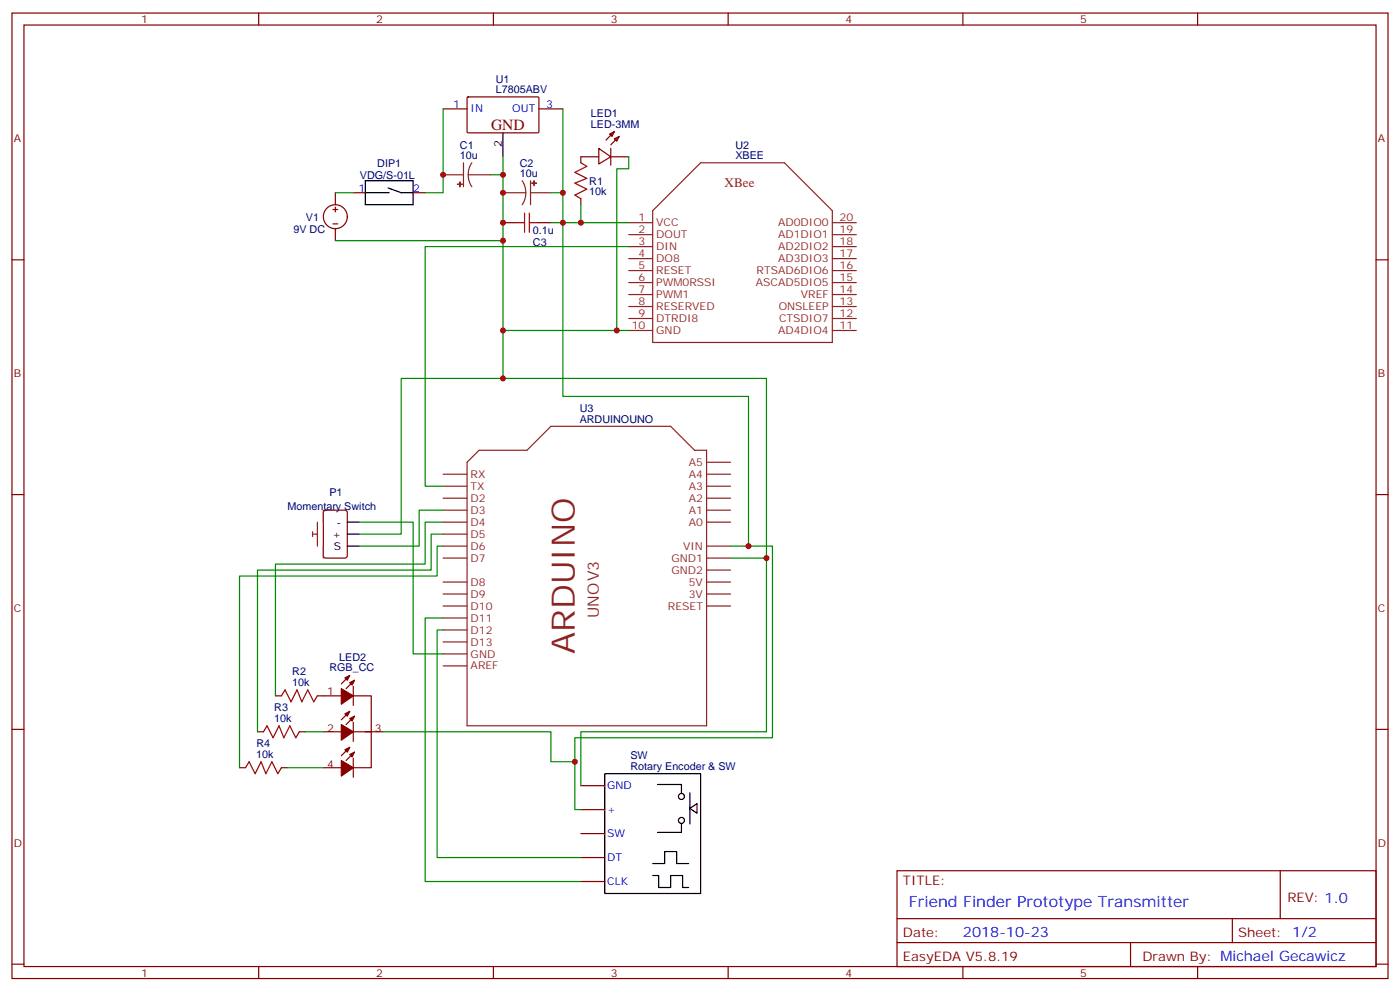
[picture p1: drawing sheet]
<svg xmlns="http://www.w3.org/2000/svg" width="412mm" height="292mm" viewBox="0 0 412 292" stroke-linecap="round" stroke-linejoin="round" font-family="sans-serif">
<g fill="none" stroke="#870000" stroke-width=".35">
<path d="M3.5 3.8h405.4v284.4h-405.4zM7.1 7.4h398.2v277.3h-398.2zM76.2 3.8v3.6M145.3 3.8v3.6M214.5 3.8v3.6M283.6 3.8v3.6M352.8 3.8v3.6M130.5 32.1h7.1M137.6 28.7l.3-.2 20.7 .1 .1 .3v10l-.3 .2h-20.6l-.2-.3zM158.7 32.1h7.1M179.6 39.5l1.4-.7-.7 1.4zM181 38.8l-2.5 2.4"/>
<path d="M98.8 56.8v3.5M104.1 56.8h3.5M121.7 56.8h3.5M171.1 58.5v1.8M176.4 43.7l3.5 2.5-3.5 2.1zM176.4 46.2h-5.3v1.7M179.9 43.7v4.9M179.9 46.2h5.3M181 40.9l1.4-.7-.7 1.4zM182.4 40.2l-2.5 2.5M3.5 76.5h3.6M98.1 61.7h1.4"/>
<path d="M98.1 65.9h1.4M98.8 61v1.4M98.8 67.3v3.6M148.2 65.6h3.5M158.7 65.6h3.6M405.3 76.5h3.6M3.5 145.7h3.6M95.5 150.5l.5-.3h5.6l.7 .5v13l-.5 .6-5.8 .1-.7-.5-.1-12.9zM405.3 145.7h3.6M103 198.9l-2.5 2.5M3.5 214.8h3.6M75.8 215.5h1.8"/>
<path d="M81.1 204.9h1.8M88.2 215.5h1.8M93.5 204.9h7M95.2 215.5h5.3M103 209.5l-2.5 2.5M104.1 204.9h5.3v21.2h-5.3M104.1 202.1v5.7M104.1 212.7v5.6M104.1 215.5h8.8M104.4 200.3l-2.4 2.5M104.4 210.9l-2.4 2.5M405.3 214.8h3.6"/>
<path d="M70.6 226.1h1.7M82.9 226.1h1.8M95.2 226.1h5.3M103 220.1l-2.5 2.5M104.1 223.3v5.6M104.4 221.5l-2.4 2.5M171.1 231.4h7.1M171.1 238.4h7.1M171.1 252.6h7.1M171.1 259.6h7.1M171.1 245.5h7.1M264.2 256.4h141.1v28.3h-141.1z"/>
<path d="M377.1 256.4v14.1M264.2 270.5h141.1M264.2 277.6h141.1M333 277.6v7.1M363 270.5v7.1M3.5 284h3.6M76.2 284.7v3.5M145.3 284.7v3.5M214.5 284.7v3.5M283.6 284.7v3.5M352.8 284.7v3.5M405.3 284h3.6"/>
<circle cx="98.8" cy="63.8" r="3.5"/>
</g>
<g fill="none" stroke="#000" stroke-width=".35">
<path d="M148.2 39.1v7.1M107.6 53.2h14.1v7.1h-14.1zM107.6 56.8h7.1M114.3 55.4l3.9 1.4h3.5M102.3 157.3h3.5M102.3 153.8h3.5M102.3 160.8h3.5M178.2 227.9h28.2v35.2h-28.2zM193.7 231h7v2.5M203.2 238.1l2.1-1.4v2.8zM203.2 233.5v9.2M192.3 254.3h3.5v-3.5h3.5v3.5h3.5"/>
<path d="M192.3 257.8h1.7v3.6h3.6v-3.6h3.5v3.6h1.7M200.7 242.7v2.4h-7"/>
<circle cx="200.7" cy="234.6" r=".88"/>
<circle cx="200.7" cy="241.6" r=".88"/>
</g>
<g fill="#8c2424" stroke="#8c2424" stroke-width=".35">
<path d="M135.5 53.6v1.4z"/>
<path d="M134.8 54.3h1.4z"/>
<path d="M157.3 53.2v1.4z"/>
<path d="M156.6 53.9l1.4 .1z"/>
</g>
<g fill="none" stroke="#8c2424" stroke-width=".35">
<path d="M130.5 51.5h6M136.5 47.9v7.1M137.9 51.5l.3 1.8 .8 1.7M137.9 51.5h6.7M139 47.9l-.8 1.7-.3 1.9M148.2 56.8h6.7M153.8 53.2l.8 1.7 .3 1.9M154.9 56.8l-.3 1.8-.8 1.7M156.3 53.2v7.1M156.3 56.8h6M206.4 47.9h24.7l14.1 14.2v38.8h-52.9v-38.8zM185.2 65.6h7.1"/>
<path d="M185.2 69.1h7.1M185.2 72.6h7.1M185.2 76.2h7.1M185.2 79.7h7.1M245.2 65.6h7M245.2 69.1h7M245.2 72.6h7M245.2 76.2h7M245.2 79.7h7M185.2 83.2h7.1M185.2 86.7h7.1M185.2 90.3h7.1"/>
<path d="M185.2 93.8h7.1M185.2 97.3h7.1M245.2 83.2h7M245.2 86.7h7M245.2 90.3h7M245.2 93.8h7M245.2 97.3h7M130.5 139.7h7.1M137.6 136.1l3.5-3.5h14.1l7.1-7h35.3l7 7h3.5v81.1h-70.5zM208.1 139.7h7.1M208.1 136.1h7.1M92.1 157.3h1.4"/>
<path d="M92.1 156.6v1.4M93.5 153.8v7M95.2 150.2v3.6M130.5 143.2h7.1M130.5 146.7h7.1M130.5 150.2h7.1M130.5 153.8h7.1M130.5 157.3h7.1M208.1 143.2h7.1M208.1 146.7h7.1M208.1 150.2h7.1M208.1 153.8h7.1"/>
<path d="M95.2 160.8v3.6M130.5 160.8h7.1M130.5 164.4h7.1M130.5 171.4h7.1M130.5 174.9h7.1M130.5 178.5h7.1M208.1 160.8h7.1M208.1 164.4h7.1M208.1 171.4h7.1M208.1 174.9h7.1M208.1 178.5h7.1M208.1 167.9h7.1"/>
<path d="M130.5 182h7.1M130.5 185.5h7.1M130.5 189.1h7.1M130.5 192.6h7.1M130.5 196.1h7.1"/>
</g>
<path d="M171.1 47.9l1.8 1.1-3.6 1.8 3.6 1.7-3.6 1.4 3.6 1.8-3.6 1.8 1.8 1M151.7 65.6h2.8M154.5 62.8v5.6M155.9 62.8v5.6M155.9 65.6h2.8M77.6 215.5l1.1-1.8 1.7 3.6 1.8-3.6 1.4 3.6 1.8-3.6 1.7 3.6 1.1-1.8M82.9 204.9l1.1-1.7 1.7 3.5 1.8-3.5 1.4 3.5 1.8-3.5 1.7 3.5 1.1-1.8M72.3 226.1l1.1-1.8 1.7 3.6 1.8-3.6 1.4 3.6 1.8-3.6 1.7 3.6 1.1-1.8" fill="none" stroke="#a10000" stroke-width=".35"/>
<g fill="#870000" stroke="#870000" stroke-width=".35">
<path d="M101.6 199.6l1.4-.7-.7 1.4z"/>
<path d="M103 201l1.4-.7-.7 1.5z"/>
<path d="M100.5 202.8l3.6 2.1-3.6 2.5z"/>
<path d="M101.6 210.2l1.4-.7-.7 1.4z"/>
<path d="M103 211.6l1.4-.7-.7 1.4z"/>
<path d="M100.5 213.4l3.6 2.1-3.6 2.5z"/>
<path d="M101.6 220.8l1.4-.7-.7 1.4z"/>
<path d="M103 222.2l1.4-.7-.7 1.4z"/>
<path d="M100.5 224l3.6 2.1-3.6 2.5z"/>
</g>
<g fill="none" stroke="#008700" stroke-width=".35">
<path d="M130.5 32.1v24.7h-5.3M165.8 32.1v33.5h-3.5M98.8 56.8h5.3M148.2 46.2v5.3h-3.6M148.2 51.5v19.4h-49.4M162.3 56.8h3.5M185.2 46.2v3.5h-3.5v47.6M148.2 70.9v26.4h37M171.1 60.3v5.3M185.2 65.6h-19.4v51.1h54.7v44.1h-5.3M185.2 72.6h-60v70.6h5.3M148.2 97.3v14.1h77.6v53h-10.6"/>
<path d="M148.2 111.4h-30v45.9h-12.4M105.8 153.8h15.9v38.8h8.8M130.5 150.2h-7v10.6h-17.7M130.5 153.8h-5.3v12.3h-44.1v38.8M130.5 157.3h-3.5v10.6h-51.2v47.6M130.5 160.8h-1.7v8.9h-58.2v56.4M220.5 160.8h7v56.5h-58.2v21.1h1.8M225.8 164.4v51.1h-54.7v15.9M130.5 182h-5.3v77.6h45.9M130.5 185.5h-1.7v67.1h42.3M90 215.5h5.2M112.9 215.5h49.4v8.8h7"/>
<path d="M84.7 226.1h10.5"/>
</g>
<g fill="#c00">
<circle cx="169.3" cy="224.3" r=".88"/>
<circle cx="225.8" cy="164.4" r=".88"/>
<circle cx="181.7" cy="97.3" r=".88"/>
<circle cx="165.8" cy="65.6" r=".88"/>
<circle cx="148.2" cy="65.6" r=".88"/>
<circle cx="130.5" cy="51.5" r=".88"/>
<circle cx="148.2" cy="56.8" r=".88"/>
<circle cx="148.2" cy="51.5" r=".88"/>
<circle cx="165.8" cy="56.8" r=".88"/>
<circle cx="148.2" cy="70.9" r=".88"/>
<circle cx="148.2" cy="97.3" r=".88"/>
<circle cx="171.1" cy="65.6" r=".88"/>
<circle cx="220.5" cy="160.8" r=".88"/>
<circle cx="148.2" cy="111.4" r=".88"/>
</g>
<text font-size="9.5" fill="#8d2323" x="169.3" y="192.6" transform="rotate(-90 169.3 192.6)">ARDUINO</text>
<text font-size="4.6" fill="#800" x="144.6" y="38.4">GND</text>
<text font-size="4.6" fill="#8d2323" x="176.4" y="182" transform="rotate(-90 176.4 182)">UNOV3</text>
<text font-size="4.6" fill="#00f" x="267.8" y="267">Friend Finder Prototype Transmitter</text>
<text font-size="4.2" fill="#00f" x="283.6" y="275.8">2018-10-23</text>
<text font-size="3.9" fill="#8d2323" x="213.4" y="55">XBee</text>
<g font-size="3.9" fill="#800">
<text x="266" y="260.7">TITLE:</text>
<text x="379.2" y="265.6">REV: 1.0</text>
<text x="266" y="275.8">Date:</text>
<text x="364.8" y="275.8">Sheet: 1/2</text>
<text x="266" y="282.9">EasyEDA V5.8.19</text>
<text x="336.5" y="282.9">Drawn By: Michael Gecawicz</text>
</g>
<g font-size="3.2" fill="#800">
<text x="41.6" y="6.8">1</text>
<text x="110.8" y="6.8">2</text>
<text x="179.9" y="6.8">3</text>
<text x="249.1" y="6.8">4</text>
<text x="318.2" y="6.8">5</text>
<text x="4.1" y="41.9">A</text>
<text x="405.9" y="41.9">A</text>
<text x="4.1" y="111.1">B</text>
<text x="405.9" y="111.1">B</text>
<text x="4.1" y="180.2">C</text>
<text x="405.9" y="180.2">C</text>
<text x="96.4" y="204.6">1</text>
<text x="96.4" y="215.5">2</text>
<text x="110.4" y="215.5">3</text>
<text x="96.4" y="226.1">4</text>
<text x="4.1" y="249.4">D</text>
<text x="405.9" y="249.4">D</text>
<text x="41.6" y="287.7">1</text>
<text x="110.8" y="287.7">2</text>
<text x="179.9" y="287.7">3</text>
<text x="249.1" y="287.7">4</text>
<text x="318.2" y="287.7">5</text>
</g>
<g font-size="3.2" fill="#000080">
<text x="146.1" y="27.5">L7805ABV</text>
<text x="146.1" y="24.4">U1</text>
<text x="174" y="34.5">LED1</text>
<text x="174" y="37.7">LED-3MM</text>
<text x="135.5" y="46.9">10u</text>
<text x="135.5" y="43.8">C1</text>
<text x="216.6" y="46.9">XBEE</text>
<text x="216.6" y="43.8">U2</text>
<text x="106" y="52.7">VDG/S-01L</text>
<text x="111.1" y="49.2">DIP1</text>
<text x="153.1" y="52.2">10u</text>
<text x="153.1" y="49.1">C2</text>
<text x="173.6" y="57.6">10k</text>
<text x="173.6" y="54.4">R1</text>
<text x="90.1" y="65.1">V1</text>
<text x="86.4" y="68.6">9V DC</text>
<text x="157" y="68.9">0.1u</text>
<text x="157" y="72.5">C3</text>
<text x="170.8" y="124.5">ARDUINOUNO</text>
<text x="170.8" y="121.3">U3</text>
<text x="97" y="146.2">P1</text>
<text x="84.7" y="150.1">Momentary Switch</text>
<text x="97" y="197.7">RGB_CC</text>
<text x="100" y="194.6">LED2</text>
<text x="86.1" y="202.1">10k</text>
<text x="86.1" y="198.9">R2</text>
<text x="80.8" y="209.5">R3</text>
<text x="80.8" y="212.7">10k</text>
<text x="75.5" y="220.1">R4</text>
<text x="75.5" y="223.3">10k</text>
<text x="185.7" y="226.8">Rotary Encoder &amp; SW</text>
<text x="185.7" y="223.6">SW</text>
</g>
<g font-size="3.2" fill="#00f">
<text x="133.5" y="31.7">1</text>
<text x="138.6" y="33.1">IN</text>
<text x="150.9" y="33.1">OUT</text>
<text x="160.9" y="31.7">3</text>
<text x="105.6" y="56.4">1</text>
<text x="121.7" y="56.4">2</text>
<text x="178.9" y="232.4">GND</text>
<text x="178.9" y="239.5">+</text>
<text x="178.9" y="246.6">SW</text>
<text x="178.9" y="253.6">DT</text>
<text x="178.9" y="260.7">CLK</text>
</g>
<g font-size="3.2">
<text x="147.8" y="43.3" transform="rotate(-90 147.8 43.3)">2</text>
<text x="99.1" y="154.8">-</text>
<text x="97.9" y="158.4">+</text>
<text x="98.4" y="161.9">S</text>
</g>
<g font-size="3.2" fill="#8d2323">
<text x="188.1" y="65.2">1</text>
<text x="247.3" y="65.2">20</text>
<text x="188.1" y="68.8">2</text>
<text x="193.3" y="66.6">VCC</text>
<text x="193.3" y="70.2">DOUT</text>
<text x="229.2" y="70.2">AD1DIO1</text>
<text x="229.2" y="66.6">AD0DIO0</text>
<text x="247.3" y="68.8">19</text>
<text x="188.1" y="72.3">3</text>
<text x="188.1" y="75.8">4</text>
<text x="193.3" y="73.7">DIN</text>
<text x="193.3" y="77.2">DO8</text>
<text x="229.2" y="77.2">AD3DIO3</text>
<text x="229.2" y="73.7">AD2DIO2</text>
<text x="247.3" y="75.8">17</text>
<text x="247.3" y="72.3">18</text>
<text x="188.1" y="79.3">5</text>
<text x="188.1" y="82.9">6</text>
<text x="193.3" y="80.8">RESET</text>
<text x="222.9" y="80.8">RTSAD6DIO6</text>
<text x="247.3" y="82.9">15</text>
<text x="247.3" y="79.3">16</text>
<text x="188.1" y="86.4">7</text>
<text x="188.1" y="89.9">8</text>
<text x="193.3" y="84.3">PWM0RSSI</text>
<text x="193.3" y="87.8">PWM1</text>
<text x="222.6" y="84.3">ASCAD5DIO5</text>
<text x="235.9" y="87.8">VREF</text>
<text x="247.3" y="89.9">13</text>
<text x="247.3" y="86.4">14</text>
<text x="188.1" y="93.5">9</text>
<text x="193.3" y="91.3">RESERVED</text>
<text x="193.3" y="94.9">DTRDI8</text>
<text x="229.4" y="91.3">ONSLEEP</text>
<text x="229.5" y="94.9">CTSDIO7</text>
<text x="247.3" y="93.5">12</text>
<text x="186.1" y="97">10</text>
<text x="193.3" y="98.4">GND</text>
<text x="229.2" y="98.4">AD4DIO4</text>
<text x="247.3" y="97">11</text>
<text x="202.9" y="137.2">A5</text>
<text x="138.6" y="140.7">RX</text>
<text x="202.9" y="140.7">A4</text>
<text x="138.6" y="144.3">TX</text>
<text x="138.6" y="147.8">D2</text>
<text x="202.9" y="144.3">A3</text>
<text x="202.9" y="147.8">A2</text>
<text x="138.6" y="151.3">D3</text>
<text x="138.6" y="154.8">D4</text>
<text x="202.9" y="151.3">A1</text>
<text x="202.9" y="154.8">A0</text>
<text x="138.6" y="158.4">D5</text>
<text x="138.6" y="161.9">D6</text>
<text x="201.2" y="161.9">VIN</text>
<text x="138.6" y="165.4">D7</text>
<text x="197.8" y="165.4">GND1</text>
<text x="138.6" y="172.5">D8</text>
<text x="197.8" y="168.9">GND2</text>
<text x="202.9" y="172.5">5V</text>
<text x="138.6" y="176">D9</text>
<text x="138.6" y="179.5">D10</text>
<text x="196.7" y="179.5">RESET</text>
<text x="202.9" y="176">3V</text>
<text x="138.6" y="183.1">D11</text>
<text x="138.6" y="186.6">D12</text>
<text x="138.6" y="190.1">D13</text>
<text x="138.6" y="193.6">GND</text>
<text x="138.6" y="197.2">AREF</text>
</g>
</svg>
